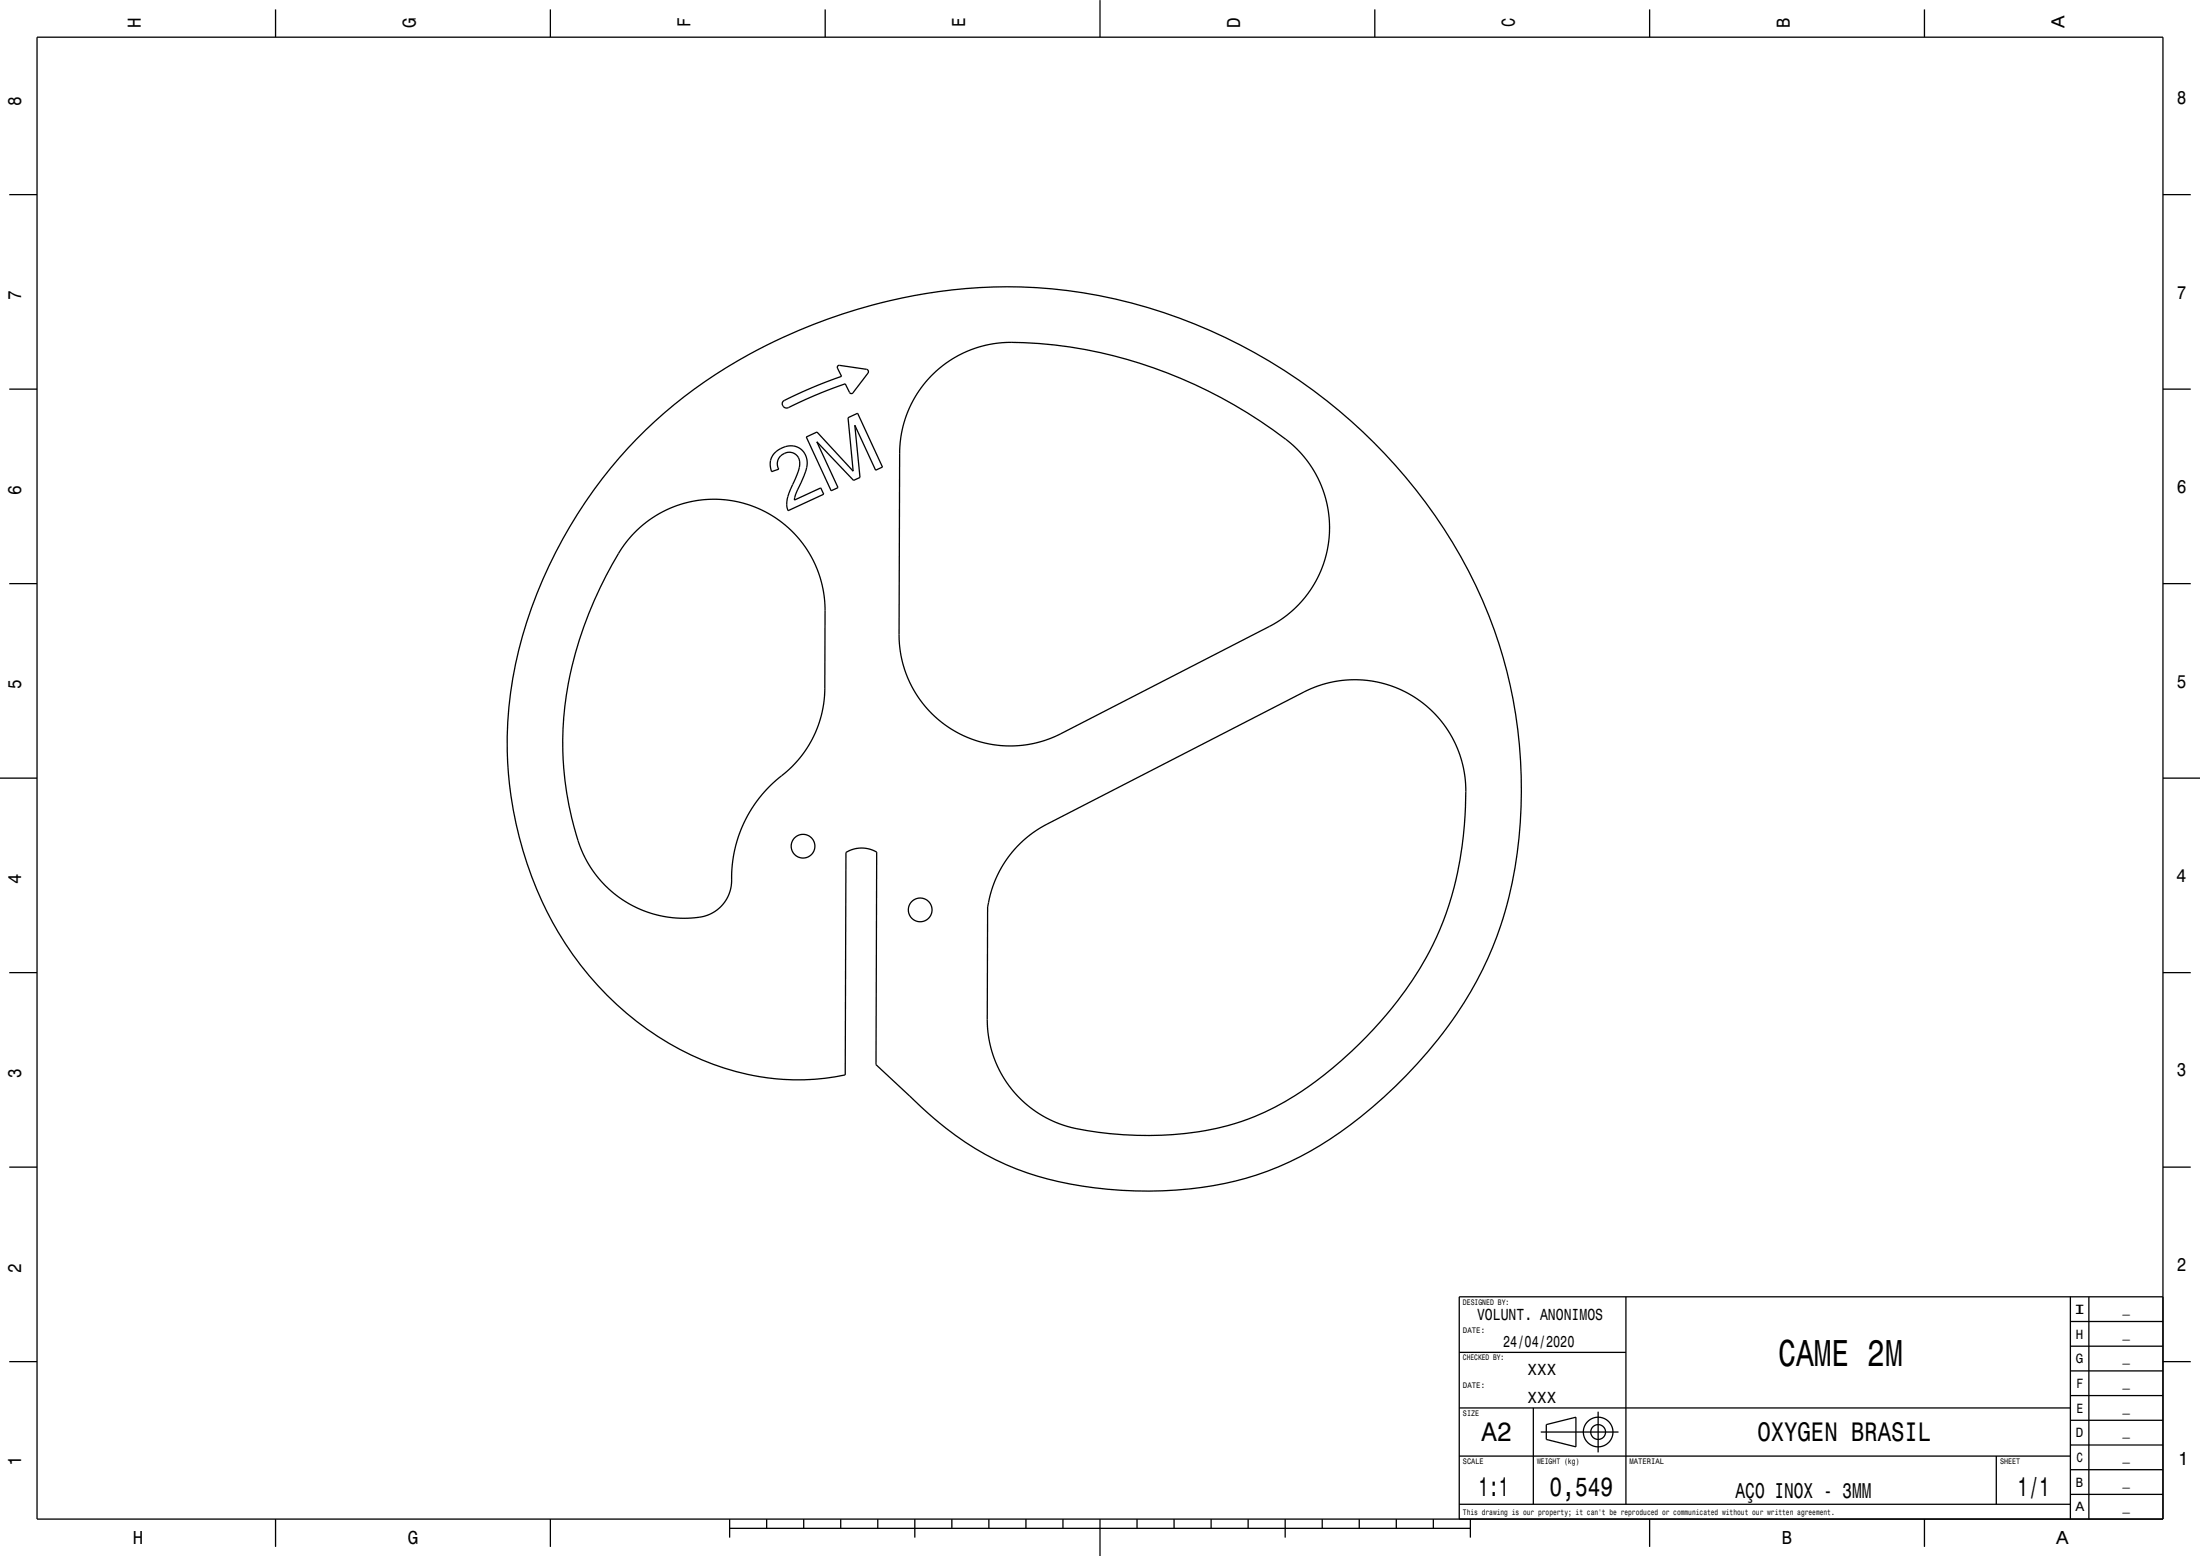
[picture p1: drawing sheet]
<svg xmlns="http://www.w3.org/2000/svg" width="594mm" height="420mm" viewBox="0 0 594 420" stroke-linecap="round" stroke-linejoin="round" font-family="sans-serif">
<g fill="none" stroke="#000" stroke-width=".35">
<path d="M10 10h574v400h-574zM74.4 2.5v7.5M148.6 2.5v7.5M222.8 2.5v7.5M297 0v10M371.2 2.5v7.5M445.4 2.5v7.5M519.6 2.5v7.5M2.5 52.5h7.5M584 52.5h7.5M2.5 105h7.5M171.9 118.5a140.8 140.8 0 0 1 68.5-37.4 134.7 134.7 0 0 1 98.3 14.1 142.4 142.4 0 0 1 64.8 75.1 127.9 127.9 0 0 1 2.3 77.7 105.4 105.4 0 0 1-26.1 42.2 105 105 0 0 1-37.5 25.9 101.4 101.4 0 0 1-50 4.1 76.5 76.5 0 0 1-43.4-21.3l-12.3-11.5 .2-57.4a8.1 8.1 0 0 0-8.3 .1l-.2 60a66.3 66.3 0 0 1-47.6-8.5 88.7 88.7 0 0 1-40.4-55.6 103.8 103.8 0 0 1 4.8-65.7 128 128 0 0 1 26.9-41.8z"/>
<path d="M211.5 108.2l7.8-3.6 7.9-3-1.1-2.4a.52 .52 0 0 1 .6-.6l7.2 1.1 .5 .3v.7l-4.2 5.4a.53 .53 0 0 1-.8-.1l-1.2-2.4-7.3 2.8-7.5 3.3a1.21 1.21 0 0 1-1.7 .2 1.21 1.21 0 0 1-.2-1.7zM217.7 118l2.9-1.4 9.8 10.6-1.4-14.5 2.6-1.2 6.7 14.6-1.9 .8-5.6-12.1 1.4 14.1-1.7 .8-10-10.4 5.8 12.3-1.9 .9zM251.4 101.5l2.2-2.1 2.2-1.6 4.6-2.6 2.7-1.2 2.9-.8 5.5-.8a125 125 0 0 1 77.2 27.4l2.1 2.1 2.1 2.5 1.8 2.7 1.3 2.4 1.2 2.8 1 3.3 .5 2.7 .3 3-.1 2.8-.3 3.2-.6 2.9-1.1 3.1-1.2 2.7-1.6 2.9-1.8 2.4-2.2 2.4-3.2 2.8-3.8 2.4-58.2 29.9-4.2 1.5-4.4 .8-4.5 .2-4.7-.5-4.4-1.2-4.1-1.8-3.8-2.4-3.6-3.1-2.8-3.5-2.5-4-1.6-4-1.2-4.6-.4-4.7 .2-49.3 .2-3 1-5.1 1.7-4.4 2.4-4.4zM584 105h7.5M209.2 122.3a5.2 5.2 0 0 1 7.8-.2 5.5 5.5 0 0 1 .5 5.3l-1.2 2.9a11.4 11.4 0 0 0-1.8 4.7l7.1-3.3 .8 1.7-9.6 4.4a5.5 5.5 0 0 1-.1-3.8l2.4-5.5a5.4 5.4 0 0 0 .1-5.5 3.1 3.1 0 0 0-4-.3 3.1 3.1 0 0 0-.9 4l-2 .6a4.7 4.7 0 0 1 .9-5zM2.5 157.5h7.5M171.4 143.7l2.2-2 2.2-1.7 2.6-1.6 2.7-1.3 2.5-.9 2.9-.8 3-.5 2.7-.1h2.8l3 .4 2.6 .6 2.9 .9 2.7 1.3 2.4 1.3 2.5 1.7 2.3 2 3 3.3 2.7 4.2 2 4.3 1.2 4.6 .5 5.5-.1 21.3-.5 4.8-.8 3.4-1.1 3-1.3 2.7-1.7 2.8-3.6 4.2-4.5 3.9-2.5 2.4-2.7 3.3-2.2 3.6-1.9 4.1-1.4 4.3-.8 4.7-.2 5.5-.6 2.2-.7 1.6-1 1.4-1.3 1.3-1.4 .9-1.6 .8-1.9 .5-3.3 .3-3.5-.1-2.7-.4-2.9-.6-5.2-2-4.6-2.9-2.4-1.9-1.9-1.9-3.3-4.4-2.5-4.9a87 87 0 0 1 .9-59.7 91.5 91.5 0 0 1 10.5-21.4zM584 157.5h7.5M0 210h10M584 210h10M275 228.1l3.4-3 3.8-2.4 69.9-35.9 4.6-1.9 5.1-1.2 3-.2 3.2 .1 3 .3 2.9 .7 3.1 1.1 2.7 1.2 2.6 1.5 2.8 2.1 2.2 2.1 2 2.2 1.7 2.5 1.6 2.8 1.3 3 1 3.1 .5 2.7 .3 3.2a99.8 99.8 0 0 1-6.9 38.8 103.9 103.9 0 0 1-31.2 39.2 69.9 69.9 0 0 1-44.1 16.3 91.6 91.6 0 0 1-24.3-2.1l-3.8-1.2-3.9-1.9-3.7-2.5-3.1-2.9-2.8-3.5-2.2-3.7-1.7-4.1-1-4.1-.4-5 .1-30.6 1.1-4.9 1.9-4.4 2.4-4zM2.5 262.5h7.5"/>
<path d="M584 262.5h7.5M2.5 315h7.5M584 315h7.5M439 350v56M559 356.7h25M559 350v60M564 350v60M584 350h-190v60M2.5 367.5h7.5M394 365h45M559 376.7h25M559 370h25"/>
<path d="M559 363.4h25M584 367.5h7.5M394 393h165M394 380h165M414 380v26M416 386.5h21M417.5 384.5l8-2v8l-8-2zM431.5 381v11M539 393v13M559 396.7h25M559 390h25M559 383.4h25"/>
<path d="M74.4 410v7.5M148.6 410v7.5M197 412.5h200M197 410v5M207 410v2.5M217 410v2.5M227 410v2.5M237 410v2.5M247 410v5M257 410v2.5M267 410v2.5M277 410v2.5"/>
<path d="M287 410v2.5M297 410v10M307 410v2.5M317 410v2.5M327 410v2.5M337 410v2.5M347 410v5M357 410v2.5M367 410v2.5M377 410v2.5M387 410v2.5M394 406h165"/>
<path d="M397 410v5M445.4 410v7.5M519.6 410v7.5M559 403.4h25"/>
<circle cx="216.8" cy="228.4" r="3.2"/>
<circle cx="248.5" cy="245.6" r="3.2"/>
<circle cx="431.5" cy="386.5" r="4"/>
<circle cx="431.5" cy="386.5" r="2"/>
</g>
<text font-size="10.1" x="480.1" y="368.6">CAME 2M</text>
<g font-size="7.2">
<text x="400" y="388.8">A2</text>
<text x="474.5" y="389.1">OXYGEN BRASIL</text>
<text x="399.2" y="403.8">1:1</text>
<text x="418.4" y="403.8">0,549</text>
<text x="544.8" y="403.8">1/1</text>
</g>
<text font-size="5.8" x="468.6" y="404.3">AÇO INOX - 3MM</text>
<g font-size="5">
<text x="38" y="7.5" transform="rotate(-90 38 7.5)">H</text>
<text x="112.2" y="7.5" transform="rotate(-90 112.2 7.5)">G</text>
<text x="186.4" y="7.3" transform="rotate(-90 186.4 7.3)">F</text>
<text x="260.6" y="7.3" transform="rotate(-90 260.6 7.3)">E</text>
<text x="334.8" y="7.5" transform="rotate(-90 334.8 7.5)">D</text>
<text x="409" y="7.3" transform="rotate(-90 409 7.3)">C</text>
<text x="483.2" y="7.5" transform="rotate(-90 483.2 7.5)">B</text>
<text x="557.4" y="7.7" transform="rotate(-90 557.4 7.7)">A</text>
<text x="5.7" y="28.6" transform="rotate(-90 5.7 28.6)">8</text>
<text x="587.8" y="28.1">8</text>
<text x="5.7" y="81.1" transform="rotate(-90 5.7 81.1)">7</text>
<text x="587.8" y="80.6">7</text>
<text x="5.7" y="133.6" transform="rotate(-90 5.7 133.6)">6</text>
<text x="587.8" y="133.1">6</text>
<text x="587.8" y="185.6">5</text>
<text x="5.7" y="186.1" transform="rotate(-90 5.7 186.1)">5</text>
<text x="5.7" y="238.7" transform="rotate(-90 5.7 238.7)">4</text>
<text x="587.6" y="238.1">4</text>
<text x="5.7" y="291.1" transform="rotate(-90 5.7 291.1)">3</text>
<text x="587.8" y="290.6">3</text>
<text x="5.7" y="343.6" transform="rotate(-90 5.7 343.6)">2</text>
<text x="587.8" y="343.1">2</text>
<text x="5.7" y="395.7" transform="rotate(-90 5.7 395.7)">1</text>
<text x="588.1" y="395.6">1</text>
<text x="35.9" y="416.8">H</text>
<text x="110.1" y="416.8">G</text>
<text x="481.1" y="416.8">B</text>
<text x="555.1" y="416.8">A</text>
</g>
<g font-size="4.3">
<text x="398.8" y="356.2">VOLUNT. ANONIMOS</text>
<text x="405.9" y="363.7">24/04/2020</text>
<text x="412.5" y="371.2">XXX</text>
<text x="412.5" y="378.7">XXX</text>
</g>
<g font-size="3.6">
<text x="559.8" y="354.7">I</text>
<text x="560.5" y="361.3">H</text>
<text x="560.5" y="368">G</text>
<text x="560.6" y="374.6">F</text>
<text x="560.6" y="381.3">E</text>
<text x="560.5" y="388">D</text>
<text x="560.6" y="394.6">C</text>
<text x="560.5" y="401.3">B</text>
<text x="560.4" y="408">A</text>
</g>
<g font-size="2.9">
<text x="573.1" y="354.4">_</text>
<text x="573.1" y="361.1">_</text>
<text x="573.1" y="367.7">_</text>
<text x="573.1" y="374.4">_</text>
<text x="573.1" y="381.1">_</text>
<text x="573.1" y="387.7">_</text>
<text x="573.1" y="394.4">_</text>
<text x="573.1" y="401.1">_</text>
<text x="573.1" y="407.7">_</text>
</g>
<g font-size="2.2">
<text x="395" y="352.2">DESIGNED BY:</text>
<text x="395" y="359.7">DATE:</text>
<text x="395" y="367.2">CHECKED BY:</text>
<text x="395" y="374.7">DATE:</text>
<text x="395" y="382.2">SIZE</text>
<text x="395" y="395.2">SCALE</text>
<text x="415" y="395.2">WEIGHT (kg)</text>
<text x="440" y="395.2">MATERIAL</text>
<text x="540" y="395.2">SHEET</text>
<text x="395" y="408.8">This drawing is our property; it can't be reproduced or communicated without our written agreement.</text>
</g>
</svg>
